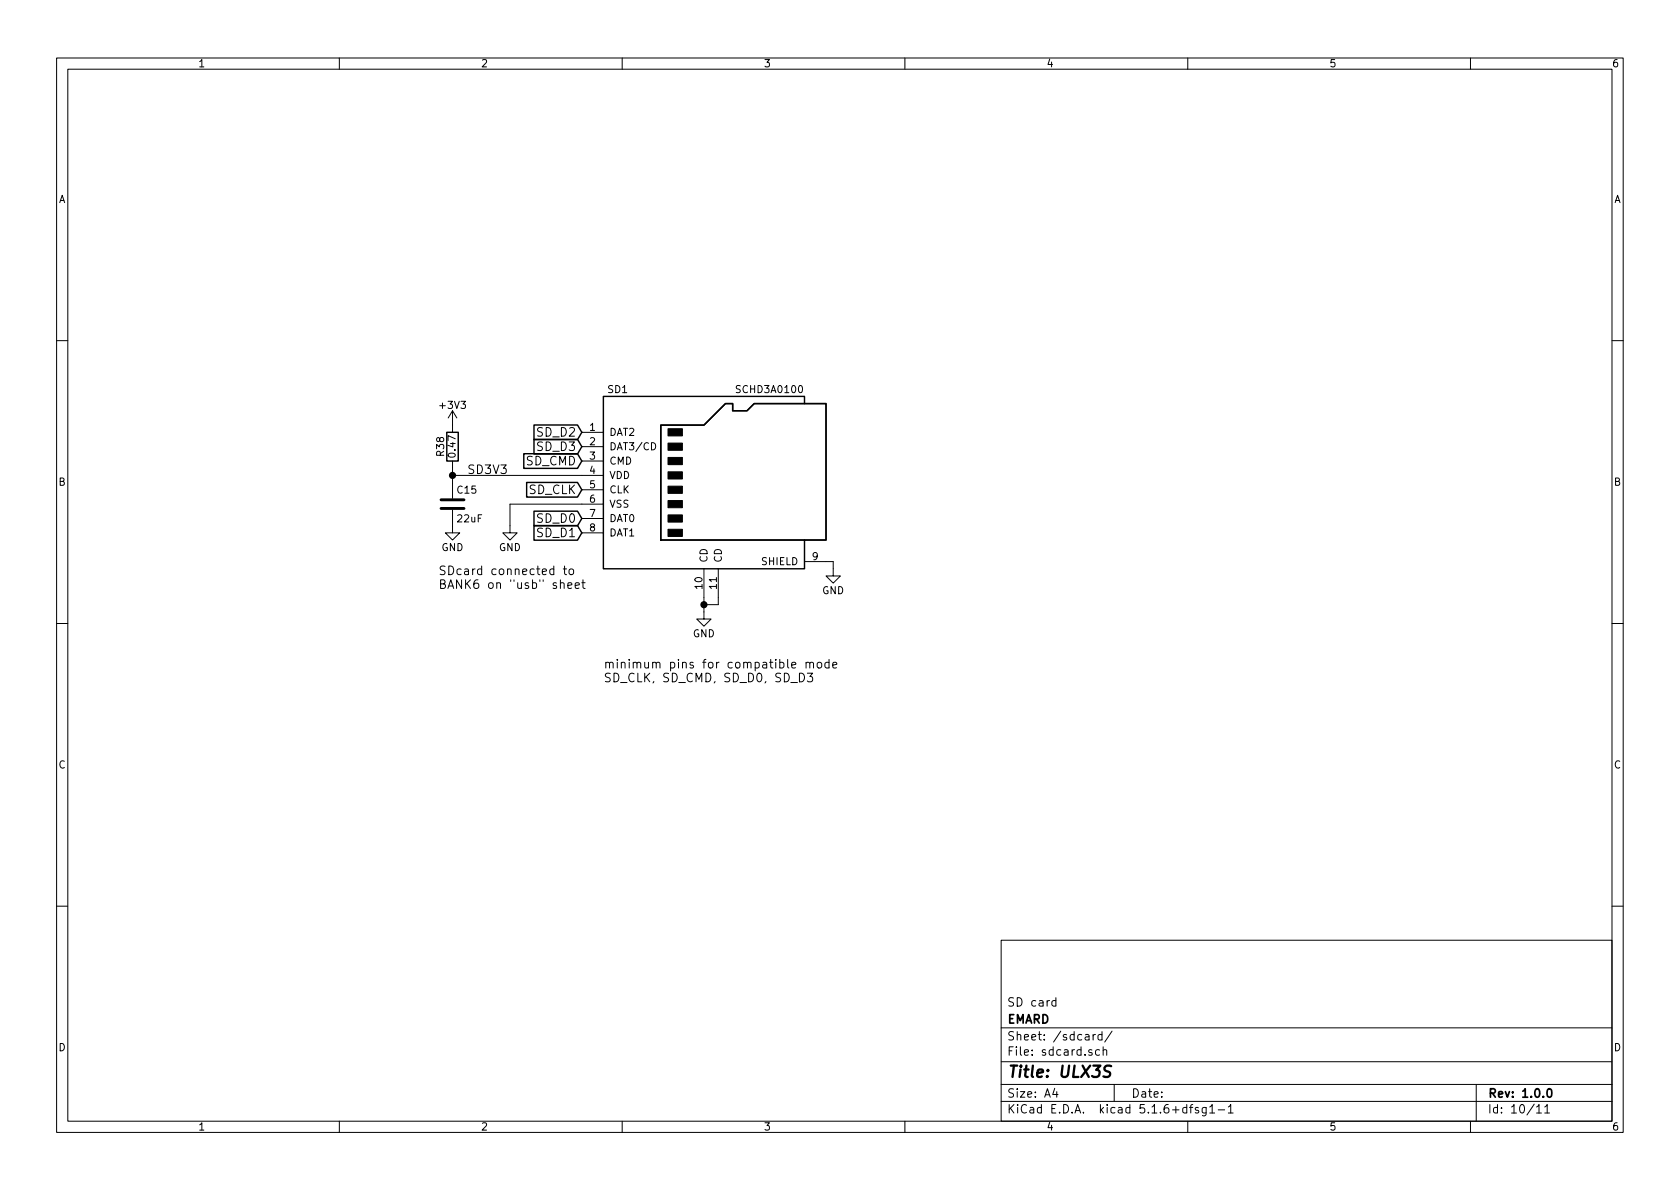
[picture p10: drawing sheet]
EESchema Schematic File Version 4
EELAYER 30 0
EELAYER END
$Descr A4 11693 8268
encoding utf-8
Sheet 10 11
Title "ULX3S"
Date ""
Rev "1.0.0"
Comp "EMARD"
Comment1 "SD card"
Comment2 ""
Comment3 ""
Comment4 ""
$EndDescr
$Comp
L power:GND #PWR0148
U 1 1
P 3550 3650
F 0 "#PWR0148" H 3550 3400 50  0001 C CNN
F 1 "GND" H 3550 3500 50  0000 C CNN
F 2 "" H 3550 3650 50  0000 C CNN
F 3 "" H 3550 3650 50  0000 C CNN
	1    3550 3650
	1    0    0    -1  
$EndComp
$Comp
L power:GND #PWR0150
U 1 1
P 5800 3950
F 0 "#PWR0150" H 5800 3700 50  0001 C CNN
F 1 "GND" H 5800 3800 50  0000 C CNN
F 2 "" H 5800 3950 50  0000 C CNN
F 3 "" H 5800 3950 50  0000 C CNN
	1    5800 3950
	1    0    0    -1  
$EndComp
$Comp
L power:+3V3 #PWR0146
U 1 1
P 3150 2950
F 0 "#PWR0146" H 3150 2800 50  0001 C CNN
F 1 "+3V3" H 3150 3090 50  0000 C CNN
F 2 "" H 3150 2950 50  0000 C CNN
F 3 "" H 3150 2950 50  0000 C CNN
	1    3150 2950
	1    0    0    -1  
$EndComp
Text GLabel 4050 3000 0    60   Input ~ 0
SD_D2
Text GLabel 4050 3100 0    60   Input ~ 0
SD_D3
Text GLabel 4050 3200 0    60   Input ~ 0
SD_CMD
Text GLabel 4050 3400 0    60   Input ~ 0
SD_CLK
Text GLabel 4050 3600 0    60   Input ~ 0
SD_D0
Text GLabel 4050 3700 0    60   Input ~ 0
SD_D1
Text Notes 4200 4750 0    60   ~ 0
minimum pins for compatible mode\nSD_CLK, SD_CMD, SD_D0, SD_D3
$Comp
L Device:R R38
U 1 1
P 3150 3100
F 0 "R38" V 3230 3100 50  0000 C CNN
F 1 "0.47" V 3150 3100 50  0000 C CNN
F 2 "Resistor_SMD:R_0603_1608Metric" V 3080 3100 50  0001 C CNN
F 3 "" H 3150 3100 50  0000 C CNN
F 4 "CTS" V 3150 3100 50  0001 C CNN "MFG1"
F 5 "www.ctscorp.com" V 3150 3100 50  0001 C CNN "MNF1_URL"
F 6 "73L2R47J" V 3150 3100 50  0001 C CNN "MPN"
F 7 "774-73L2R47J" V 3150 3100 50  0001 C CNN "Mouser"
F 8 "73L2R47JCT-ND" V 3150 3100 50  0001 C CNN "Digikey"
F 9 "FR001" V 3150 3100 50  0001 C CNN "Koncar"
	1    3150 3100
	-1   0    0    1   
$EndComp
$Comp
L power:GND #PWR0147
U 1 1
P 3150 3650
F 0 "#PWR0147" H 3150 3400 50  0001 C CNN
F 1 "GND" H 3150 3500 50  0000 C CNN
F 2 "" H 3150 3650 50  0000 C CNN
F 3 "" H 3150 3650 50  0000 C CNN
	1    3150 3650
	1    0    0    -1  
$EndComp
Wire Wire Line
	3150 3250 3150 3300
Connection ~ 3150 3300
Text Label 3250 3300 0    60   ~ 0
SD3V3
$Comp
L Device:C C15
U 1 1
P 3150 3500
F 0 "C15" H 3175 3600 50  0000 L CNN
F 1 "22uF" H 3175 3400 50  0000 L CNN
F 2 "Capacitor_SMD:C_0805_2012Metric" H 3188 3350 50  0001 C CNN
F 3 "" H 3150 3500 50  0000 C CNN
F 4 "www.yageo.com" H 3150 3500 50  0001 C CNN "MNF1_URL"
F 5 "CC0805ZKY5V5BB226 " H 3150 3500 50  0001 C CNN "MPN"
	1    3150 3500
	1    0    0    -1  
$EndComp
$Comp
L micro_sd_card_cd:Micro_SD_Card_CD SD1
U 1 1
P 4950 3300
F 0 "SD1" H 4300 3900 50  0000 C CNN
F 1 "SCHD3A0100" H 5600 3900 50  0000 R CNN
F 2 "micro-sd-schd3a0100:SCHD3A100" H 6100 3600 50  0001 C CNN
F 3 "https://www.relayspec.com/catalogs/001285/2010/SCHD.pdf" H 4950 3300 50  0001 C CNN
F 4 "www.on-stars.com" H 4950 3300 60  0001 C CNN "MNF1_URL"
F 5 "SCHD3A0100" H 4950 3300 60  0001 C CNN "MPN"
F 6 "https://www.molex.com/pdm_docs/sd/472192001_sd.pdf" H 4950 3300 50  0001 C CNN "Datasheet2"
F 7 "www.molex.com" H 4950 3300 60  0001 C CNN "MNF2_URL"
F 8 "47219-2001" H 4950 3300 60  0001 C CNN "MPN2"
F 9 "538-47219-2001" H 4950 3300 50  0001 C CNN "Mouser"
F 10 "WM6698DKR-ND" H 4950 3300 50  0001 C CNN "Digikey"
F 11 "C164170" H 4950 3300 50  0001 C CNN "LCSC"
F 12 "https://www.aliexpress.com/item/100pcs-ALPS-SCHD3A0100-SMD-TF-Card-Slot-Holder-Tray-with-Original-Packaging-Memory-Card-Slot/32608596294.html?spm=2114.search0104.3.8.376c7afennjKsn&ws_ab_test=searchweb0_0,searchweb201602_5_10065_10068_319_10059_10884_317_10887_10696_321_322_10084_453_10083_454_10103_10618_10307_10820_10301_10821_10303_537_536,searchweb201603_16,ppcSwitch_0&algo_expid=7b146c26-dd1e-4684-969f-42f8ad0642a4-1&algo_pvid=7b146c26-dd1e-4684-969f-42f8ad0642a4" H 4950 3300 50  0001 C CNN "Aliexpress"
F 13 "0.36135$" H 4950 3300 50  0001 C CNN "price100_LCSC"
F 14 "FX002" H 4950 3300 50  0001 C CNN "Koncar"
F 15 "T" H 4950 3300 50  0001 C CNN "Side"
	1    4950 3300
	1    0    0    -1  
$EndComp
Wire Wire Line
	3550 3500 4050 3500
Wire Wire Line
	5750 3900 5800 3900
Wire Wire Line
	5800 3900 5800 3950
Wire Wire Line
	3150 3300 4050 3300
Wire Wire Line
	3550 3500 3550 3650
Text Notes 3050 4100 0    60   ~ 0
SDcard connected to\nBANK6 on "usb" sheet
$Comp
L power:GND #PWR0149
U 1 1
P 4900 4250
F 0 "#PWR0149" H 4900 4000 50  0001 C CNN
F 1 "GND" H 4900 4100 50  0000 C CNN
F 2 "" H 4900 4250 50  0000 C CNN
F 3 "" H 4900 4250 50  0000 C CNN
	1    4900 4250
	1    0    0    -1  
$EndComp
Wire Wire Line
	4900 4150 4900 4200
Wire Wire Line
	4900 4200 5000 4200
Wire Wire Line
	5000 4200 5000 4150
Connection ~ 4900 4200
Wire Wire Line
	3150 3300 3150 3350
Wire Wire Line
	4900 4200 4900 4250
$EndSCHEMATC
